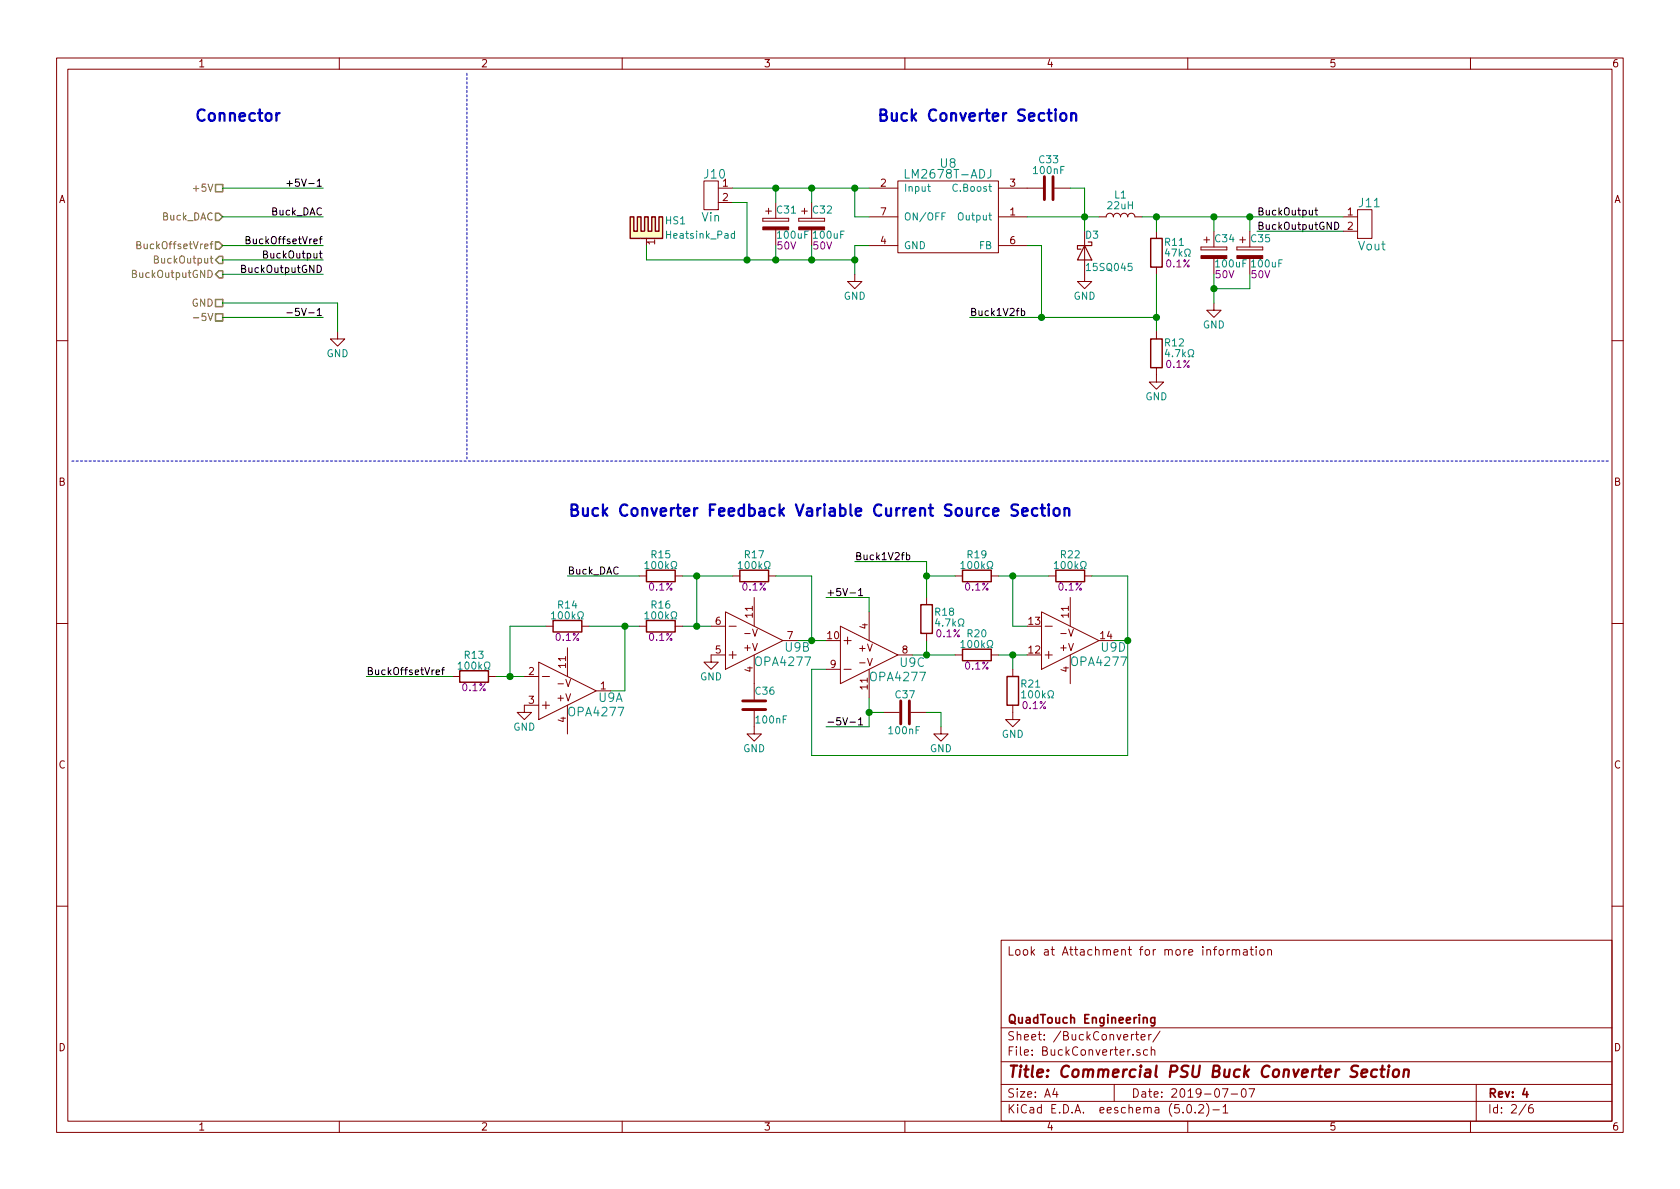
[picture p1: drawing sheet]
EESchema Schematic File Version 4
LIBS:Version 4-cache
EELAYER 26 0
EELAYER END
$Descr A4 11693 8268
encoding utf-8
Sheet 2 6
Title "Commercial PSU Buck Converter Section"
Date "2019-07-07"
Rev "4"
Comp "QuadTouch Engineering"
Comment1 ""
Comment2 ""
Comment3 ""
Comment4 "Look at Attachment for more information"
$EndDescr
$Comp
L Custom_Library:LM2678T-ADJ U8
U 1 1
P 6600 1500
F 0 "U8" H 6600 1875 60  0000 C CNN
F 1 "LM2678T-ADJ" H 6600 1800 60  0000 C CNN
F 2 "TO_SOT_Packages_SMD:TO-263-7_TabPin4" H 6600 1700 60  0001 C CNN
F 3 "" H 6600 1700 60  0000 C CNN
	1    6600 1500
	1    0    0    -1  
$EndComp
$Comp
L Device:C C33
U 1 1
P 7300 1300
F 0 "C33" V 7100 1300 50  0000 C CNN
F 1 "100nF" V 7175 1300 50  0000 C CNN
F 2 "Capacitors_SMD:C_0603_HandSoldering" H 7338 1150 50  0001 C CNN
F 3 "~" H 7300 1300 50  0001 C CNN
	1    7300 1300
	0    1    1    0   
$EndComp
$Comp
L Device:L L1
U 1 1
P 7800 1500
F 0 "L1" V 7950 1500 50  0000 C CNN
F 1 "22uH" V 7875 1500 50  0000 C CNN
F 2 "CustomFootprint:Inductor_SMD_13X13" H 7800 1500 50  0001 C CNN
F 3 "~" H 7800 1500 50  0001 C CNN
	1    7800 1500
	0    -1   -1   0   
$EndComp
$Comp
L Device:D_Schottky D3
U 1 1
P 7550 1750
F 0 "D3" V 7425 1750 50  0000 L CNN
F 1 "15SQ045" V 7650 1750 50  0000 L CNN
F 2 "CustomFootprint:Diode-Radial-9mm-length-9mm-pitch-12.7mm" H 7550 1750 50  0001 C CNN
F 3 "~" H 7550 1750 50  0001 C CNN
	1    7550 1750
	0    1    1    0   
$EndComp
Wire Wire Line
	7550 1600 7550 1500
Wire Wire Line
	7550 1500 7650 1500
Wire Wire Line
	7450 1300 7550 1300
Wire Wire Line
	7550 1300 7550 1500
Connection ~ 7550 1500
Wire Wire Line
	7550 1500 7150 1500
$Comp
L Device:R R11
U 1 1
P 8050 1750
F 0 "R11" H 8100 1825 50  0000 L CNN
F 1 "47kΩ" H 8100 1750 50  0000 L CNN
F 2 "Resistors_SMD:R_0603_HandSoldering" V 7980 1750 50  0001 C CNN
F 3 "~" H 8050 1750 50  0001 C CNN
F 4 "0.1%" H 8200 1675 50  0000 C CNN "Tolerance"
	1    8050 1750
	1    0    0    -1  
$EndComp
$Comp
L power:GND #PWR0110
U 1 1
P 7550 1900
F 0 "#PWR0110" H 7550 1650 50  0001 C CNN
F 1 "GND" H 7550 1750 50  0000 C CNN
F 2 "" H 7550 1900 50  0001 C CNN
F 3 "" H 7550 1900 50  0001 C CNN
	1    7550 1900
	1    0    0    -1  
$EndComp
Wire Wire Line
	8050 1600 8050 1500
Wire Wire Line
	8050 1500 7950 1500
Wire Wire Line
	8050 1900 8050 2200
Wire Wire Line
	8050 2200 7250 2200
Wire Wire Line
	7250 2200 7250 1700
Wire Wire Line
	7250 1700 7150 1700
Connection ~ 8050 2200
Wire Wire Line
	8050 2200 8050 2300
$Comp
L Device:CP C34
U 1 1
P 8450 1750
F 0 "C34" H 8450 1850 50  0000 L CNN
F 1 "100uF" H 8450 1675 50  0000 L CNN
F 2 "CustomFootprint:Radial-8mm-Pitch-3.5mm-Pin-0.6" H 8488 1600 50  0001 C CNN
F 3 "~" H 8450 1750 50  0001 C CNN
F 4 "50V" H 8525 1600 50  0000 C CNN "Voltage"
	1    8450 1750
	1    0    0    -1  
$EndComp
$Comp
L power:GND #PWR0111
U 1 1
P 8450 2100
F 0 "#PWR0111" H 8450 1850 50  0001 C CNN
F 1 "GND" H 8450 1950 50  0000 C CNN
F 2 "" H 8450 2100 50  0001 C CNN
F 3 "" H 8450 2100 50  0001 C CNN
	1    8450 2100
	1    0    0    -1  
$EndComp
Wire Wire Line
	8450 2100 8450 2000
Wire Wire Line
	8450 2000 8700 2000
Wire Wire Line
	8700 2000 8700 1900
Connection ~ 8450 2000
Wire Wire Line
	8450 2000 8450 1900
Wire Wire Line
	8700 1600 8700 1500
Wire Wire Line
	8700 1500 8450 1500
Connection ~ 8050 1500
Wire Wire Line
	8450 1600 8450 1500
Connection ~ 8450 1500
Wire Wire Line
	8450 1500 8050 1500
$Comp
L Device:CP C35
U 1 1
P 8700 1750
F 0 "C35" H 8700 1850 50  0000 L CNN
F 1 "100uF" H 8700 1675 50  0000 L CNN
F 2 "CustomFootprint:Radial-8mm-Pitch-3.5mm-Pin-0.6" H 8738 1600 50  0001 C CNN
F 3 "~" H 8700 1750 50  0001 C CNN
F 4 "50V" H 8775 1600 50  0000 C CNN "Voltage"
	1    8700 1750
	1    0    0    -1  
$EndComp
$Comp
L Device:CP C32
U 1 1
P 5650 1550
F 0 "C32" H 5650 1650 50  0000 L CNN
F 1 "100uF" H 5650 1475 50  0000 L CNN
F 2 "CustomFootprint:Radial-8mm-Pitch-3.5mm-Pin-0.6" H 5688 1400 50  0001 C CNN
F 3 "~" H 5650 1550 50  0001 C CNN
F 4 "50V" H 5725 1400 50  0000 C CNN "Voltage"
	1    5650 1550
	1    0    0    -1  
$EndComp
$Comp
L Device:CP C31
U 1 1
P 5400 1550
F 0 "C31" H 5400 1650 50  0000 L CNN
F 1 "100uF" H 5400 1475 50  0000 L CNN
F 2 "CustomFootprint:Radial-8mm-Pitch-3.5mm-Pin-0.6" H 5438 1400 50  0001 C CNN
F 3 "~" H 5400 1550 50  0001 C CNN
F 4 "50V" H 5475 1400 50  0000 C CNN "Voltage"
	1    5400 1550
	1    0    0    -1  
$EndComp
Wire Wire Line
	5400 1300 5400 1400
Wire Wire Line
	5650 1400 5650 1300
Wire Wire Line
	5650 1300 5400 1300
$Comp
L power:GND #PWR?
U 1 1
P 5950 1900
AR Path="/5D0EA027" Ref="#PWR?"  Part="1" 
AR Path="/5D0E99D9/5D0EA027" Ref="#PWR0112"  Part="1" 
F 0 "#PWR0112" H 5950 1650 50  0001 C CNN
F 1 "GND" H 5950 1750 50  0000 C CNN
F 2 "" H 5950 1900 50  0001 C CNN
F 3 "" H 5950 1900 50  0001 C CNN
	1    5950 1900
	1    0    0    -1  
$EndComp
Wire Wire Line
	5400 1700 5400 1800
Wire Wire Line
	5400 1800 5650 1800
Wire Wire Line
	5650 1800 5650 1700
$Comp
L Custom_Library:Header_1X2 J11
U 1 1
P 9450 1550
F 0 "J11" H 9450 1700 60  0000 R CNN
F 1 "Vout" H 9450 1400 60  0000 R CNN
F 2 "CustomFootprint:Terminal_Block-5mm" H 9450 1550 60  0001 C CNN
F 3 "" H 9450 1550 60  0000 C CNN
	1    9450 1550
	-1   0    0    -1  
$EndComp
Connection ~ 8700 1500
Wire Wire Line
	6450 4450 6450 4550
Wire Wire Line
	6450 4550 6650 4550
Wire Wire Line
	6950 4550 7050 4550
Wire Wire Line
	7150 4350 7050 4350
Wire Wire Line
	7050 4650 7050 4550
Connection ~ 7050 4550
Wire Wire Line
	7050 4550 7150 4550
$Comp
L power:GND #PWR?
U 1 1
P 7050 4950
AR Path="/5D0EA04D" Ref="#PWR?"  Part="1" 
AR Path="/5D0E99D9/5D0EA04D" Ref="#PWR0113"  Part="1" 
F 0 "#PWR0113" H 7050 4700 50  0001 C CNN
F 1 "GND" H 7050 4800 50  0000 C CNN
F 2 "" H 7050 4950 50  0001 C CNN
F 3 "" H 7050 4950 50  0001 C CNN
	1    7050 4950
	1    0    0    -1  
$EndComp
Wire Wire Line
	7750 4450 7850 4450
Wire Wire Line
	6350 4550 6450 4550
Connection ~ 6450 4550
Wire Wire Line
	5750 4650 5650 4650
Connection ~ 7850 4450
Wire Wire Line
	5550 4450 5650 4450
Connection ~ 5650 4450
Wire Wire Line
	5650 4450 5750 4450
$Comp
L power:GND #PWR0114
U 1 1
P 4950 4550
F 0 "#PWR0114" H 4950 4300 50  0001 C CNN
F 1 "GND" H 4950 4400 50  0000 C CNN
F 2 "" H 4950 4550 50  0001 C CNN
F 3 "" H 4950 4550 50  0001 C CNN
	1    4950 4550
	1    0    0    -1  
$EndComp
Wire Wire Line
	4750 4350 4850 4350
Connection ~ 4850 4350
Wire Wire Line
	4850 4350 4950 4350
$Comp
L power:GND #PWR0115
U 1 1
P 3650 4900
F 0 "#PWR0115" H 3650 4650 50  0001 C CNN
F 1 "GND" H 3650 4750 50  0000 C CNN
F 2 "" H 3650 4900 50  0001 C CNN
F 3 "" H 3650 4900 50  0001 C CNN
	1    3650 4900
	1    0    0    -1  
$EndComp
Wire Wire Line
	4350 4800 4250 4800
Wire Wire Line
	3550 4700 3450 4700
Wire Wire Line
	3550 4700 3650 4700
Connection ~ 3550 4700
$Comp
L Custom_Library:LM324 U9
U 1 1
P 3950 4800
F 0 "U9" H 4250 4850 60  0000 C CNN
F 1 "OPA4277" H 4150 4950 60  0000 C CNN
F 2 "Housings_SOIC:SOIC-14_3.9x8.7mm_Pitch1.27mm" H 3950 4800 60  0001 C CNN
F 3 "" H 3950 4800 60  0000 C CNN
	1    3950 4800
	1    0    0    1   
$EndComp
$Comp
L Custom_Library:LM324 U9
U 3 1
P 6050 4550
F 0 "U9" H 6350 4500 60  0000 C CNN
F 1 "OPA4277" H 6250 4400 60  0000 C CNN
F 2 "Housings_SOIC:SOIC-14_3.9x8.7mm_Pitch1.27mm" H 6050 4550 60  0001 C CNN
F 3 "" H 6050 4550 60  0000 C CNN
	3    6050 4550
	1    0    0    -1  
$EndComp
$Comp
L Custom_Library:LM324 U9
U 2 1
P 5250 4450
F 0 "U9" H 5550 4500 60  0000 C CNN
F 1 "OPA4277" H 5450 4600 60  0000 C CNN
F 2 "Housings_SOIC:SOIC-14_3.9x8.7mm_Pitch1.27mm" H 5250 4450 60  0001 C CNN
F 3 "" H 5250 4450 60  0000 C CNN
	2    5250 4450
	1    0    0    1   
$EndComp
$Comp
L Custom_Library:LM324 U9
U 4 1
P 7450 4450
F 0 "U9" H 7750 4500 60  0000 C CNN
F 1 "OPA4277" H 7650 4600 60  0000 C CNN
F 2 "Housings_SOIC:SOIC-14_3.9x8.7mm_Pitch1.27mm" H 7450 4450 60  0001 C CNN
F 3 "" H 7450 4450 60  0000 C CNN
	4    7450 4450
	1    0    0    1   
$EndComp
$Comp
L Device:R R12
U 1 1
P 8050 2450
F 0 "R12" H 8100 2525 50  0000 L CNN
F 1 "4.7kΩ" H 8100 2450 50  0000 L CNN
F 2 "Resistors_SMD:R_0603_HandSoldering" V 7980 2450 50  0001 C CNN
F 3 "~" H 8050 2450 50  0001 C CNN
F 4 "0.1%" H 8200 2375 50  0000 C CNN "Tolerance"
	1    8050 2450
	1    0    0    -1  
$EndComp
$Comp
L Device:R R18
U 1 1
P 6450 4300
F 0 "R18" H 6500 4350 50  0000 L CNN
F 1 "4.7kΩ" H 6500 4275 50  0000 L CNN
F 2 "Resistors_SMD:R_0603_HandSoldering" V 6380 4300 50  0001 C CNN
F 3 "~" H 6450 4300 50  0001 C CNN
F 4 "0.1%" H 6600 4200 50  0000 C CNN "Tolerance"
	1    6450 4300
	1    0    0    -1  
$EndComp
$Comp
L Device:R R21
U 1 1
P 7050 4800
F 0 "R21" H 7100 4850 50  0000 L CNN
F 1 "100kΩ" H 7100 4775 50  0000 L CNN
F 2 "Resistors_SMD:R_0603_HandSoldering" V 6980 4800 50  0001 C CNN
F 3 "~" H 7050 4800 50  0001 C CNN
F 4 "0.1%" H 7200 4700 50  0000 C CNN "Tolerance"
	1    7050 4800
	1    0    0    -1  
$EndComp
$Comp
L Device:R R17
U 1 1
P 5250 4000
F 0 "R17" V 5100 4000 50  0000 C CNN
F 1 "100kΩ" V 5175 4000 50  0000 C CNN
F 2 "Resistors_SMD:R_0603_HandSoldering" V 5180 4000 50  0001 C CNN
F 3 "~" H 5250 4000 50  0001 C CNN
F 4 "0.1%" V 5325 4000 50  0000 C CNN "Tolerance"
	1    5250 4000
	0    1    1    0   
$EndComp
Wire Wire Line
	5400 4000 5650 4000
Wire Wire Line
	5650 4000 5650 4450
Wire Wire Line
	5100 4000 4850 4000
Connection ~ 4850 4000
Wire Wire Line
	4850 4000 4850 4350
$Comp
L Device:R R13
U 1 1
P 3300 4700
F 0 "R13" V 3150 4700 50  0000 C CNN
F 1 "100kΩ" V 3225 4700 50  0000 C CNN
F 2 "Resistors_SMD:R_0603_HandSoldering" V 3230 4700 50  0001 C CNN
F 3 "~" H 3300 4700 50  0001 C CNN
F 4 "0.1%" V 3375 4700 50  0000 C CNN "Tolerance"
	1    3300 4700
	0    1    1    0   
$EndComp
$Comp
L Device:R R?
U 1 1
P 3950 4350
AR Path="/5D0EA12E" Ref="R?"  Part="1" 
AR Path="/5D0E99D9/5D0EA12E" Ref="R14"  Part="1" 
F 0 "R14" V 3800 4350 50  0000 C CNN
F 1 "100kΩ" V 3875 4350 50  0000 C CNN
F 2 "Resistors_SMD:R_0603_HandSoldering" V 3880 4350 50  0001 C CNN
F 3 "~" H 3950 4350 50  0001 C CNN
F 4 "0.1%" V 4025 4350 50  0000 C CNN "Tolerance"
	1    3950 4350
	0    1    1    0   
$EndComp
$Comp
L Device:R R16
U 1 1
P 4600 4350
F 0 "R16" V 4450 4350 50  0000 C CNN
F 1 "100kΩ" V 4525 4350 50  0000 C CNN
F 2 "Resistors_SMD:R_0603_HandSoldering" V 4530 4350 50  0001 C CNN
F 3 "~" H 4600 4350 50  0001 C CNN
F 4 "0.1%" V 4675 4350 50  0000 C CNN "Tolerance"
	1    4600 4350
	0    1    1    0   
$EndComp
Wire Wire Line
	4100 4350 4350 4350
Wire Wire Line
	3800 4350 3550 4350
Wire Wire Line
	3550 4350 3550 4700
Wire Wire Line
	4350 4350 4350 4800
$Comp
L Device:R R20
U 1 1
P 6800 4550
F 0 "R20" V 6650 4550 50  0000 C CNN
F 1 "100kΩ" V 6725 4550 50  0000 C CNN
F 2 "Resistors_SMD:R_0603_HandSoldering" V 6730 4550 50  0001 C CNN
F 3 "~" H 6800 4550 50  0001 C CNN
F 4 "0.1%" V 6875 4550 50  0000 C CNN "Tolerance"
	1    6800 4550
	0    1    1    0   
$EndComp
$Comp
L Device:R R19
U 1 1
P 6800 4000
F 0 "R19" V 6650 4000 50  0000 C CNN
F 1 "100kΩ" V 6725 4000 50  0000 C CNN
F 2 "Resistors_SMD:R_0603_HandSoldering" V 6730 4000 50  0001 C CNN
F 3 "~" H 6800 4000 50  0001 C CNN
F 4 "0.1%" V 6875 4000 50  0000 C CNN "Tolerance"
	1    6800 4000
	0    1    1    0   
$EndComp
$Comp
L Device:R R22
U 1 1
P 7450 4000
F 0 "R22" V 7300 4000 50  0000 C CNN
F 1 "100kΩ" V 7375 4000 50  0000 C CNN
F 2 "Resistors_SMD:R_0603_HandSoldering" V 7380 4000 50  0001 C CNN
F 3 "~" H 7450 4000 50  0001 C CNN
F 4 "0.1%" V 7525 4000 50  0000 C CNN "Tolerance"
	1    7450 4000
	0    1    1    0   
$EndComp
Wire Wire Line
	7600 4000 7850 4000
Wire Wire Line
	7850 4000 7850 4450
Wire Wire Line
	7300 4000 7050 4000
Wire Wire Line
	7050 4000 7050 4350
Wire Wire Line
	6650 4000 6450 4000
Wire Wire Line
	6450 4000 6450 4150
Wire Wire Line
	6950 4000 7050 4000
Connection ~ 7050 4000
$Comp
L Custom_Library:Header_1X2 J10
U 1 1
P 5000 1350
F 0 "J10" H 4975 1500 60  0000 C CNN
F 1 "Vin" H 4950 1200 60  0000 C CNN
F 2 "CustomFootprint:Terminal_Block-5mm" H 5000 1350 60  0001 C CNN
F 3 "" H 5000 1350 60  0000 C CNN
	1    5000 1350
	1    0    0    -1  
$EndComp
$Comp
L power:GND #PWR0122
U 1 1
P 2350 2300
F 0 "#PWR0122" H 2350 2050 50  0001 C CNN
F 1 "GND" H 2350 2150 50  0000 C CNN
F 2 "" H 2350 2300 50  0001 C CNN
F 3 "" H 2350 2300 50  0001 C CNN
	1    2350 2300
	1    0    0    -1  
$EndComp
Wire Wire Line
	4350 4350 4450 4350
Connection ~ 4350 4350
$Comp
L Device:C C?
U 1 1
P 5250 4900
AR Path="/5D0EA1BF" Ref="C?"  Part="1" 
AR Path="/5D0E99D9/5D0EA1BF" Ref="C36"  Part="1" 
F 0 "C36" H 5250 5000 50  0000 L CNN
F 1 "100nF" H 5250 4800 50  0000 L CNN
F 2 "Capacitors_SMD:C_0603_HandSoldering" H 5288 4750 50  0001 C CNN
F 3 "~" H 5250 4900 50  0001 C CNN
	1    5250 4900
	1    0    0    -1  
$EndComp
$Comp
L power:GND #PWR?
U 1 1
P 5250 5050
AR Path="/5D0EA1C6" Ref="#PWR?"  Part="1" 
AR Path="/5D0E99D9/5D0EA1C6" Ref="#PWR0123"  Part="1" 
F 0 "#PWR0123" H 5250 4800 50  0001 C CNN
F 1 "GND" H 5250 4900 50  0000 C CNN
F 2 "" H 5250 5050 50  0001 C CNN
F 3 "" H 5250 5050 50  0001 C CNN
	1    5250 5050
	1    0    0    -1  
$EndComp
Wire Wire Line
	5650 5250 7850 5250
Wire Wire Line
	5650 4650 5650 5250
Wire Wire Line
	7850 4450 7850 5250
Wire Wire Line
	6050 5050 6050 4950
$Comp
L Device:C C?
U 1 1
P 6300 4950
AR Path="/5D0EA1D0" Ref="C?"  Part="1" 
AR Path="/5D0E99D9/5D0EA1D0" Ref="C37"  Part="1" 
F 0 "C37" V 6175 4875 50  0000 L CNN
F 1 "100nF" V 6425 4825 50  0000 L CNN
F 2 "Capacitors_SMD:C_0603_HandSoldering" H 6338 4800 50  0001 C CNN
F 3 "~" H 6300 4950 50  0001 C CNN
	1    6300 4950
	0    1    1    0   
$EndComp
Wire Wire Line
	6150 4950 6050 4950
Connection ~ 6050 4950
Wire Wire Line
	6050 4950 6050 4850
$Comp
L power:GND #PWR?
U 1 1
P 6550 5050
AR Path="/5D0EA1DA" Ref="#PWR?"  Part="1" 
AR Path="/5D0E99D9/5D0EA1DA" Ref="#PWR0124"  Part="1" 
F 0 "#PWR0124" H 6550 4800 50  0001 C CNN
F 1 "GND" H 6550 4900 50  0000 C CNN
F 2 "" H 6550 5050 50  0001 C CNN
F 3 "" H 6550 5050 50  0001 C CNN
	1    6550 5050
	1    0    0    -1  
$EndComp
Wire Wire Line
	6550 5050 6550 4950
Wire Wire Line
	6550 4950 6450 4950
Wire Wire Line
	5950 1900 5950 1800
Wire Wire Line
	5950 1700 6050 1700
Connection ~ 5950 1800
Wire Wire Line
	5950 1800 5950 1700
Connection ~ 7250 2200
Text Label 6750 2200 0    50   ~ 0
Buck1V2fb
Wire Wire Line
	6750 2200 7250 2200
Text Label 5950 3900 0    50   ~ 0
Buck1V2fb
Wire Wire Line
	5950 3900 6450 3900
Wire Wire Line
	6450 3900 6450 4000
Connection ~ 6450 4000
$Comp
L Device:R R15
U 1 1
P 4600 4000
F 0 "R15" V 4450 4000 50  0000 C CNN
F 1 "100kΩ" V 4525 4000 50  0000 C CNN
F 2 "Resistors_SMD:R_0603_HandSoldering" V 4530 4000 50  0001 C CNN
F 3 "~" H 4600 4000 50  0001 C CNN
F 4 "0.1%" V 4675 4000 50  0000 C CNN "Tolerance"
	1    4600 4000
	0    1    1    0   
$EndComp
Wire Wire Line
	4750 4000 4850 4000
Text Label 3950 4000 0    50   ~ 0
Buck_DAC
Wire Wire Line
	3950 4000 4450 4000
Connection ~ 5650 1800
Text Label 2550 4700 0    50   ~ 0
BuckOffsetVref
Text Notes 6100 850  0    79   ~ 16
Buck Converter Section
Text Notes 3950 3600 0    79   ~ 16
Buck Converter Feedback Variable Current Source Section
Wire Notes Line
	500  3200 11200 3200
Text HLabel 1550 1300 0    50   UnSpc ~ 0
+5V
Text HLabel 1550 2100 0    50   UnSpc ~ 0
GND
Text HLabel 1550 2200 0    50   UnSpc ~ 0
-5V
Text HLabel 1550 1500 0    50   Input ~ 0
Buck_DAC
Text Notes 1350 850  0    79   ~ 16
Connector
Text HLabel 1550 1800 0    50   Output ~ 0
BuckOutput
Text Label 2250 1800 2    50   ~ 0
BuckOutput
Text Label 8750 1500 0    50   ~ 0
BuckOutput
Text Label 8750 1600 0    50   ~ 0
BuckOutputGND
Wire Wire Line
	5950 1800 5650 1800
Wire Wire Line
	5650 1300 5950 1300
Connection ~ 5650 1300
Connection ~ 5400 1300
Wire Wire Line
	5100 1300 5400 1300
Wire Wire Line
	5100 1400 5200 1400
Wire Wire Line
	5200 1400 5200 1800
Wire Wire Line
	5200 1800 5400 1800
Connection ~ 5400 1800
Wire Wire Line
	8750 1600 9350 1600
Wire Wire Line
	8700 1500 9350 1500
Text Label 2250 1900 2    50   ~ 0
BuckOutputGND
Text HLabel 1550 1900 0    50   Output ~ 0
BuckOutputGND
Text Label 2250 1500 2    50   ~ 0
Buck_DAC
Text HLabel 1550 1700 0    50   Input ~ 0
BuckOffsetVref
Wire Notes Line
	3250 500  3250 3200
Wire Wire Line
	6050 1500 5950 1500
Wire Wire Line
	5950 1500 5950 1300
Connection ~ 5950 1300
Wire Wire Line
	5950 1300 6050 1300
$Comp
L power:GND #PWR?
U 1 1
P 8050 2600
AR Path="/5DCF4C7D" Ref="#PWR?"  Part="1" 
AR Path="/5D0E99D9/5DCF4C7D" Ref="#PWR0125"  Part="1" 
F 0 "#PWR0125" H 8050 2350 50  0001 C CNN
F 1 "GND" H 8050 2450 50  0000 C CNN
F 2 "" H 8050 2600 50  0001 C CNN
F 3 "" H 8050 2600 50  0001 C CNN
	1    8050 2600
	1    0    0    -1  
$EndComp
Wire Wire Line
	2550 4700 3150 4700
Text Label 2250 1700 2    50   ~ 0
BuckOffsetVref
Wire Wire Line
	1550 1700 2250 1700
Wire Wire Line
	1550 1800 2250 1800
Wire Wire Line
	1550 1900 2250 1900
Wire Wire Line
	1550 1500 2250 1500
$Comp
L Mechanical:Heatsink_Pad HS?
U 1 1
P 4500 1600
AR Path="/5D3C05D4/5D2B95CE" Ref="HS?"  Part="1" 
AR Path="/5D0E99D9/5D2B95CE" Ref="HS1"  Part="1" 
F 0 "HS1" H 4625 1675 50  0000 L CNN
F 1 "Heatsink_Pad" H 4625 1575 50  0000 L CNN
F 2 "CustomFootprint:Heatsink_SMD_D2PAK" H 4512 1550 50  0001 C CNN
F 3 "~" H 4512 1550 50  0001 C CNN
	1    4500 1600
	1    0    0    -1  
$EndComp
Wire Wire Line
	4500 1700 4500 1800
Wire Wire Line
	4500 1800 5200 1800
Connection ~ 5200 1800
Text Label 2250 1300 2    50   ~ 0
+5V-1
Wire Wire Line
	1550 1300 2250 1300
Text Label 5750 4150 0    50   ~ 0
+5V-1
Wire Wire Line
	6050 4150 6050 4250
Wire Wire Line
	2350 2300 2350 2100
Wire Wire Line
	1550 2100 2350 2100
Text Label 2250 2200 2    50   ~ 0
-5V-1
Wire Wire Line
	1550 2200 2250 2200
Text Label 5750 5050 0    50   ~ 0
-5V-1
Wire Wire Line
	5750 5050 6050 5050
Wire Wire Line
	5750 4150 6050 4150
$EndSCHEMATC
